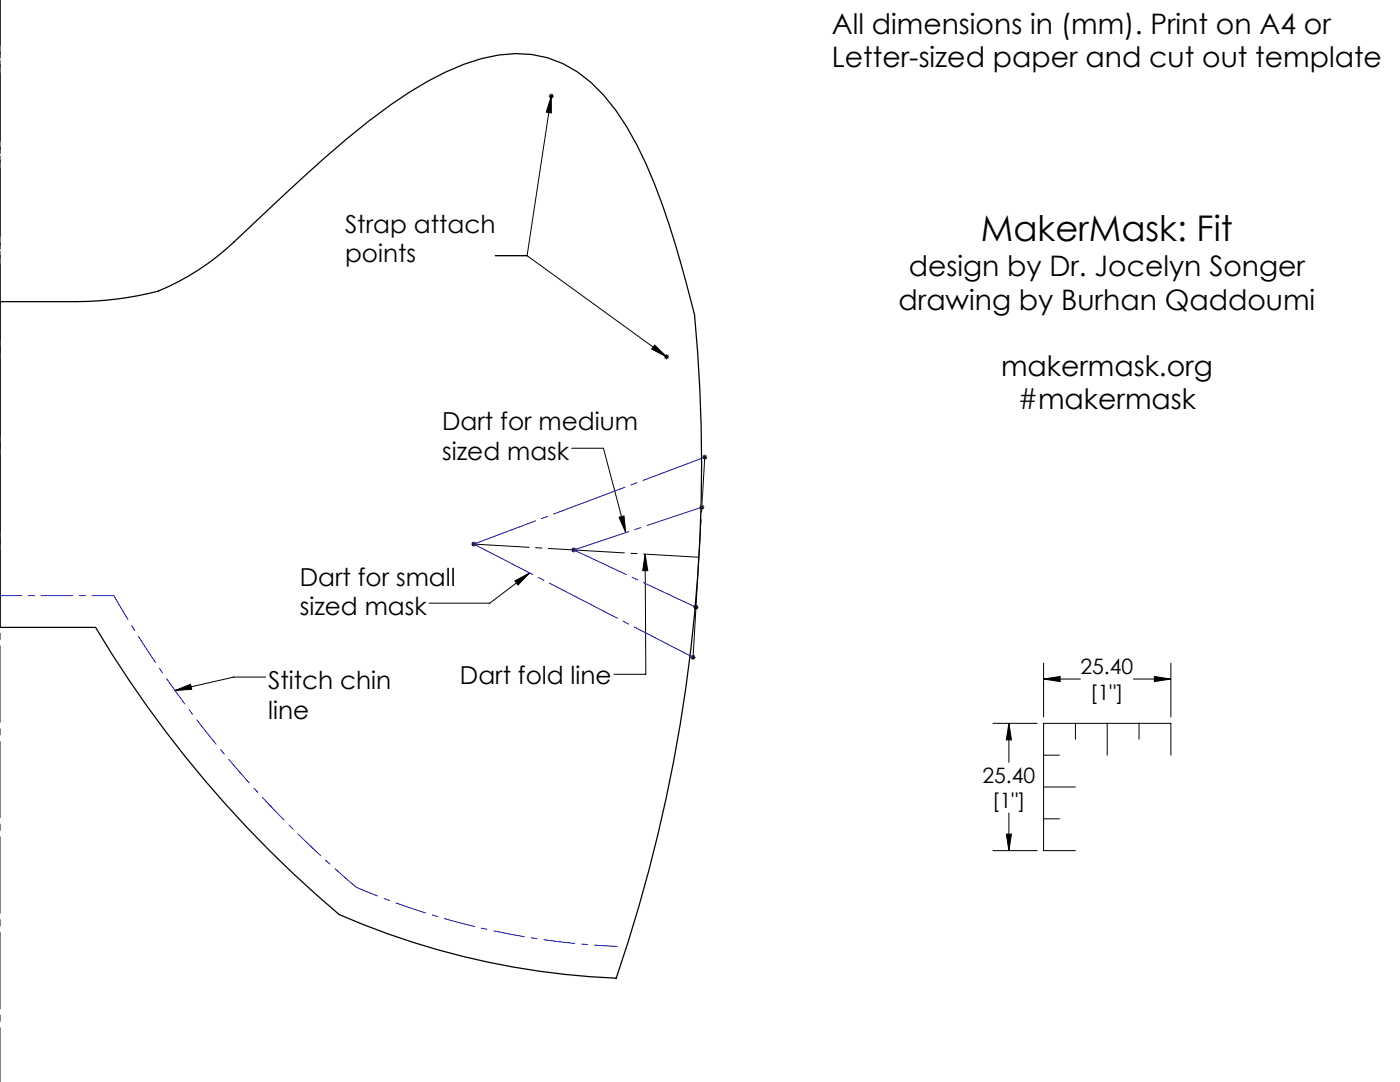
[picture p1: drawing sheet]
<svg xmlns="http://www.w3.org/2000/svg" width="279mm" height="216mm" viewBox="0 0 279 216" stroke-linecap="round" stroke-linejoin="round" font-family="sans-serif">
<g fill="none" stroke="#000" stroke-width=".2">
<path d="M109.5 19.2h1M109.7 18.8l.7 .7M110 19.2v3.3l-1-.1zM110 18.7v1M110 19.2l-4.8 31.8M110.4 18.8l-.7 .7M98.8 51h6.4M105.2 51l27.8 20.2M130.6 68.8l2.4 2.4-2.9-1.5zM132.5 71.2h1M132.7 70.8l.7 .7M133 70.7v1"/>
<path d="M133.4 70.8l-.7 .7M114.1 89.4h6.3l4.5 16.9M140.2 91.2h1M140.3 90.9l.7 .7M140.7 90.7v1M140.7 91.2l-2.4 40M141 90.9l-.7 .7M94.1 108.6h1M94.2 108.2l.7 .7M94.6 108.1v1M94.9 108.2l-.7 .7M102.8 115.9l2.9-1.6-2.3 2.4z"/>
<path d="M105.7 114.3l-8 6.1h-12.1M114 109.7h1M114.2 109.4l.7 .7M114.5 109.2v1M114.9 109.4l-.7 .7M123.5 103.2l1-.2 .4 3.3zM128.7 110.6l.6 3.3h-1zM128.7 110.6l.2 23.9h-6.4M139.6 101.2h1M139.7 100.9l.7 .7M140.1 100.7v1M140.4 100.9l-.7 .7"/>
<path d="M34.9 137.8l3.1-1.2 .3 .9zM53 135.1h-6.3l-11.8 2.7M137.8 131.2h1M138 130.8l.7 .7M138.3 130.7v1M138.4 121.2h1M138.5 120.8l.8 .7M138.7 130.8l-.7 .7M138.9 120.7v1M139.3 120.8l-.8 .7M208.3 135.5l3.3-.5v1zM208.3 132.3v10.8"/>
<path d="M208.3 135.5h7.3M226.2 135.5h7.5M230.4 135l3.3 .5-3.3 .5zM233.7 132.3v10.8M198.2 144.3h8.8M201.3 144.3l.6 3.3h-1.1zM201.3 144.3v7.8M208.3 150.7h3.1M208.3 157h6.3M214.6 144.3v3.2M221 144.3v6.4M227.3 144.3v3.2"/>
<path d="M233.7 150.7v-6.4h-25.4v25.4h6.3M198.2 169.7h8.8M200.8 166.4h1.1l-.6 3.3zM201.3 162.2v7.5M208.3 163.4h3.1"/>
</g>
<path d="M71.1 177a147.8 147.8 0 0 0 52.1 11.8" fill="none" stroke="#00f" stroke-width=".2" stroke-dasharray="6.3 1.3 1.3 1.3" stroke-dashoffset="1.7" stroke-linecap="butt"/>
<path d="M22.7 118.8a221.1 221.1 0 0 0 48.4 58.2" fill="none" stroke="#00f" stroke-width=".2" stroke-dasharray="6.3 1.3 1.3 1.3" stroke-dashoffset=".7" stroke-linecap="butt"/>
<path d="M0 0v215.9" fill="none" stroke="#000" stroke-width=".2" stroke-dasharray="15.2 1.3 1.3 1.3" stroke-dashoffset="4.4"/>
<path d="M0 60.2v-60.2" fill="none" stroke="#000" stroke-width=".2" stroke-dasharray="15.2 1.3 1.3 1.3" stroke-dashoffset="6"/>
<path d="M94.6 108.6l44.9 2.6" fill="none" stroke="#000" stroke-width=".2" stroke-dasharray="15.2 1.3 1.3 1.3" stroke-dashoffset="4.2"/>
<path d="M114.5 109.7l25.6-8.5M114.5 109.7l24.4 11.5" fill="none" stroke="#00f" stroke-width=".2" stroke-dasharray="15.2 1.3 1.3 1.3" stroke-dashoffset="3.7"/>
<path d="M94.6 108.6l46.1-17.4M138.3 131.2l-43.7-22.6" fill="none" stroke="#00f" stroke-width=".2" stroke-dasharray="15.2 1.3 1.3 1.3" stroke-dashoffset="2"/>
<path d="M22.7 118.8h-22.7" fill="none" stroke="#00f" stroke-width=".2" stroke-dasharray="6.3 1.3 1.3 1.3" stroke-dashoffset="2"/>
<path d="M14.5 195.2h108.5" fill="none" stroke="#fff" stroke-width=".2" stroke-dasharray="15.2 1.3 1.3 1.3" stroke-dashoffset="1"/>
<path d="M36.7 10.7h86.3" fill="none" stroke="#fff" stroke-width=".2" stroke-dasharray="15.2 1.3 1.3 1.3" stroke-dashoffset="2.6"/>
<path d="M140 10.7v184.5" fill="none" stroke="#fff" stroke-width=".2" stroke-dasharray="15.2 1.3 1.3 1.3" stroke-dashoffset="1.1"/>
<g fill="#000">
<path d="M34.9 137.8l3.1-1.2 .3 .9zM123.5 103.2l1-.2 .4 3.3zM102.8 115.9l2.9-1.6-2.3 2.4zM128.7 110.6l.6 3.3h-1zM130.6 68.8l2.4 2.4-2.9-1.5zM110 19.2v3.3l-1-.1z"/>
<path d="M208.3 135.5l3.3-.5v1zM230.4 135l3.3 .5-3.3 .5zM201.3 144.3l.6 3.3h-1.1zM200.8 166.4h1.1l-.6 3.3z"/>
</g>
<path d="M0 60.2h15a66.4 66.4 0 0 0 16.6-2.1 50.1 50.1 0 0 0 15.1-9.8l4.7-4.5a256.7 256.7 0 0 1 26.8-23 60.9 60.9 0 0 1 17.9-9.1 22.5 22.5 0 0 1 24.4 7.3 58.1 58.1 0 0 1 10.1 17.7 246.8 246.8 0 0 1 8 26.1 316.4 316.4 0 0 1-15.6 132.4 154.1 154.1 0 0 1-55.3-12.7 227.4 227.4 0 0 1-48.6-57.3h-19.1z" fill="none" stroke="#000" stroke-width=".25"/>
<text font-size="7.1" x="195.8" y="48.2">MakerMask: Fit</text>
<g font-size="5.6">
<text x="166" y="6.7">All dimensions in (mm). Print on A4 or</text>
<text x="166" y="13.3">Letter-sized paper and cut out template</text>
<text x="181.4" y="55.1">design by Dr. Jocelyn Songer</text>
<text x="179.3" y="61.8">drawing by Burhan Qaddoumi</text>
<text x="199.8" y="75.1">makermask.org</text>
<text x="203.1" y="81.7">#makermask</text>
</g>
<g font-size="4.9">
<text x="68.9" y="46.4">Strap attach</text>
<text x="68.9" y="52.3">points</text>
<text x="88.3" y="85.9">Dart for medium</text>
<text x="88.3" y="91.8">sized mask</text>
<text x="59.8" y="116.9">Dart for small</text>
<text x="59.8" y="122.8">sized mask</text>
<text x="53.5" y="137.5">Stitch chin</text>
<text x="91.8" y="136.4">Dart fold line</text>
<text x="53.5" y="143.5">line</text>
</g>
<g font-size="4.2">
<text x="215.6" y="134.6">25.40</text>
<text x="217.6" y="139.6">[1&quot;]</text>
<text x="196.1" y="156.3">25.40</text>
<text x="198" y="161.3">[1&quot;]</text>
</g>
</svg>
